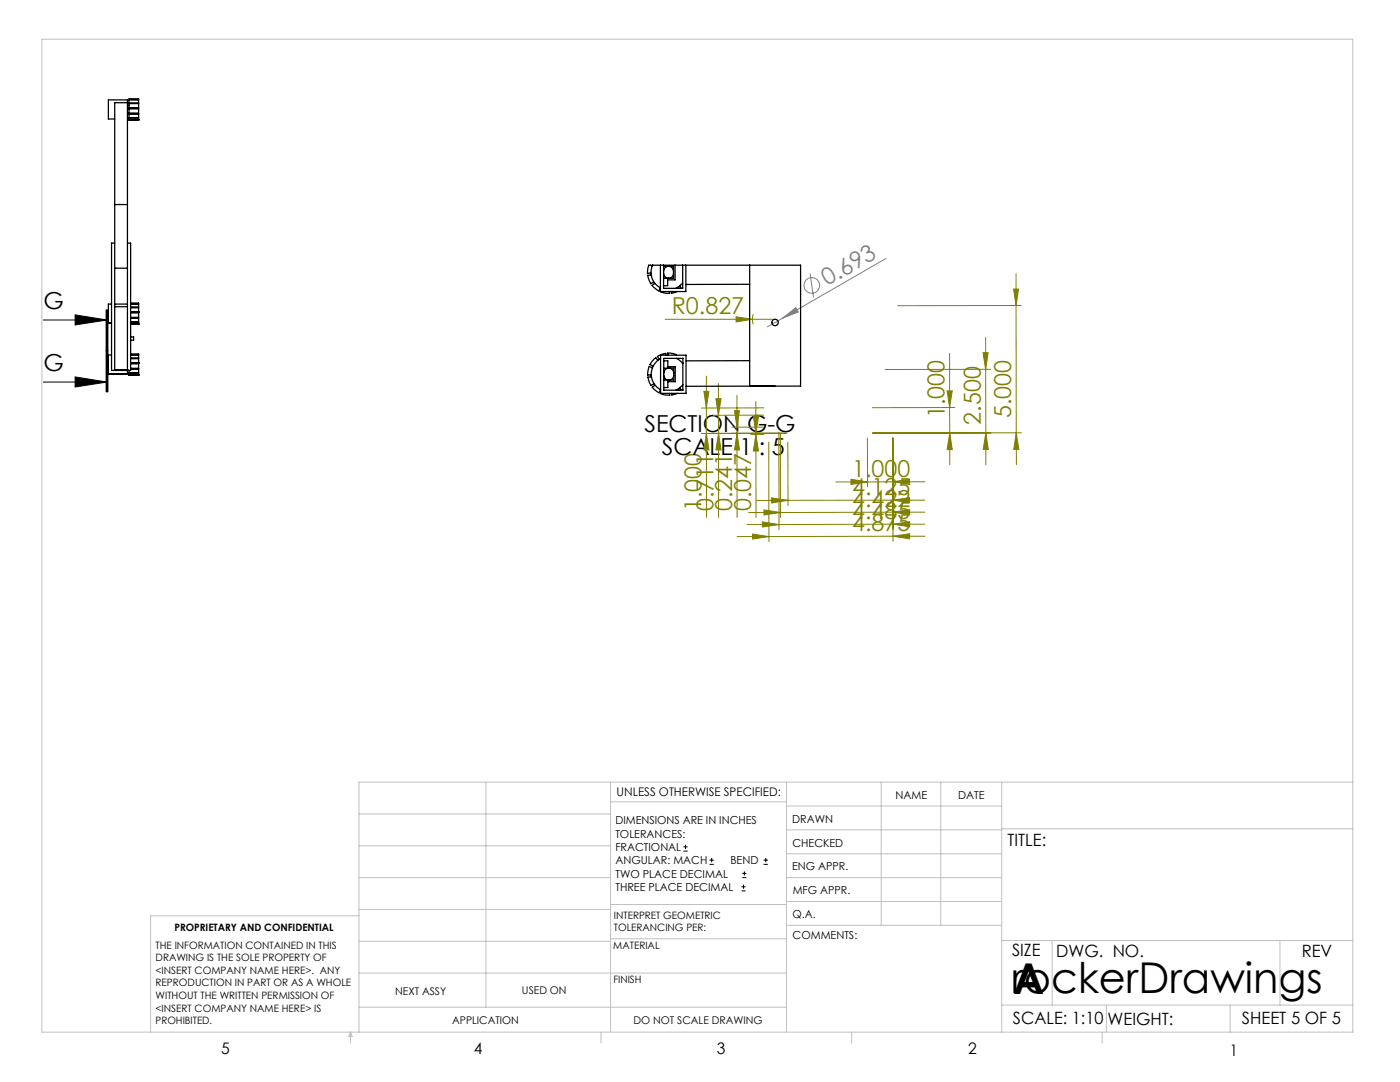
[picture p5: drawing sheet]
<svg xmlns="http://www.w3.org/2000/svg" width="279mm" height="216mm" viewBox="0 0 279 216" stroke-linecap="round" stroke-linejoin="round" font-family="sans-serif">
<g fill="none" stroke="#808080" stroke-width=".2">
<path d="M161.7 54.6l.6 4.7M176.8 51.6l-20.6 11.9M156.2 63.5l2.6-2.1 .5 .9zM156.2 63.5l-3.1 1.7"/>
<circle cx="162" cy="56.9" r="1.56"/>
</g>
<g fill="none" stroke="#000" stroke-width=".2">
<path d="M8.6 76.2h12.7M8.6 63.9h12.7M15 75.2l6.3 1-6.3 1zM15 62.8l6.3 1.1-6.3 .9zM21.2 61.8v8.2zM21.2 70v8.2M21.4 61.8v16.4M21.5 61.8v16.4M136.4 169.8h.8M136.4 169h.8M136.8 168.6v.8M141.6 172.5h.9"/>
<path d="M141.6 171.6h.9M142 171.2v.8M148 177.8h.8M148 177h.8M148.1 175.1h.8M148.1 174.3h.8M148.4 176.5v.8M148.6 173.9v.8M152.4 172.5h.8M152.4 171.6h.8M152.8 171.2v.8"/>
</g>
<g fill="none" stroke="#808000" stroke-width=".2">
<path d="M202.3 57.7h1l-.5 3.3zM202.8 54.6v6.4M132.8 63.7h21.6M140.5 78.1h1l-.5 3.3zM141 75v11.5M142.9 79.6h1l-.5 3.3zM143.4 76.5v6.4M146.9 63.2l3.3 .5-3.3 .5zM147.1 78.9v7.6M150.3 62.7l-.1 .8 .1 1.2M189 78h1l-.5 3.3zM189.5 70.5v10.8"/>
<path d="M196.2 70.4h1l-.5 3.3zM196.7 67.3v6.4M196.7 73.7v12.7M197.7 73.7h-21.1M202.8 61v25.4M203.8 61h-24.7M141 86.5l.5 3.3h-1zM141 86.5v16.8M143.4 82.9v3.6M143.4 86.5l.5 3.3h-1zM143.4 86.5v16.8M146.1 85.2h6.3"/>
<path d="M146.6 82h1l-.5 3.2zM147.1 86.5l.5 3.3h-1zM147.1 86.5v16.8M149.9 86.7h2.5M150.4 83.1h1l-.6 3.4zM150.8 86.7l.6 3.3h-1zM150.8 80.1v6.6M150.8 86.7l.1 16.6M152.4 82.8l-10 .1M152.4 81.4h-12.4M153.4 88.2l.1 19.9M154 99.3l3.3 .5-3.3 .6z"/>
<path d="M155.4 86.2l.1 19.5M155.8 86.5v16.8M156.9 86.5h-16.9M157.2 88.2l.1 12.7M157.3 99.8l-6.4 .1M166.8 96.2h6.3M169.8 95.6l3.3 .6-3.3 .5zM173.1 87.4v9.8M178.2 87.4v20.6M178.2 99.8h6.4M178.2 99.8h-20.9M178.2 96.1h6.4"/>
<path d="M178.2 96.1l-5.1 .1M178.2 99.8l3.3-.5v1zM178.2 96.1l3.3-.5v1.1zM189.5 81.3v5.1M189.5 86.4l.5 3.3h-1zM189.5 86.4v6.3M190.5 81.3l-16.4 .1M196.7 86.4l.5 3.3h-1zM196.7 86.4v6.3M202.8 86.4l.5 3.3h-1zM202.8 86.4v6.3M203.8 86.4h-29.7"/>
<path d="M147.1 107.1h6.4M149.1 104.7h6.3M149.4 102.3h6.4M150.2 106.6l3.3 .5-3.3 .5zM152.2 104.1l3.2 .6-3.2 .5zM152.5 101.7l3.3 .6-3.3 .5zM178.2 102.2h6.4M178.2 102.2l-22.4 .1M178.2 104.6h6.4M178.2 104.6l-22.8 .1M178.2 102.2l3.3-.5v1zM178.2 104.6l3.3-.5v1z"/>
<path d="M178.2 107l3.3-.5v1zM184.6 107l-31.1 .1"/>
</g>
<path d="M21.4 78.2v-16.4" fill="none" stroke="#000" stroke-width=".2" stroke-dasharray="6.3 1.3 1.3 1.3" stroke-dashoffset=".1"/>
<g fill="none" stroke="#c0c0c0" stroke-width=".2">
<path d="M8.4 7.8h261.6v198.2h-261.6zM97 156.1v44.9M121.8 156.1v49.9M121.8 160h35.2M157 156.1v49.9M175.9 156.1v28.5M187.7 156.1v28.5M199.9 156.1v49.9M270 156.1h-198.4v49.9M71.6 175.1h50.2M71.6 168.8h50.2M71.6 162.4h50.2"/>
<path d="M157 170.4h42.9M157 165.6h42.9M157 160.8h42.9M157 175.1h42.9M157 179.9h42.9M199.9 165.4h70.1M71.6 194.2h85.4M71.6 187.8h50.2M71.6 181.5h50.2M71.6 182.7h-41.5v23.3M121.8 187.3h35.2M121.8 180.5h35.2"/>
<path d="M157 184.6h42.9M199.9 187.7h70.1M210 187.7v12.9M255.4 187.7v12.9M70 206v2.1M70 206l.3 .8h-.7zM71.6 201h85.4M119.9 206v2.1M170 206v2.1M199.9 200.6h70.1M220 206v2.1M220.8 200.6v5.4"/>
<path d="M245.5 200.6v5.4"/>
</g>
<path d="M15 75.2l6.3 1-6.3 1zM15 62.8l6.3 1.1-6.3 .9z" fill="#000"/>
<g fill="#808000">
<path d="M146.9 63.2l3.3 .5-3.3 .5z"/>
<path d="M178.2 99.8l3.3-.5v1zM154 99.3l3.3 .5-3.3 .6zM178.2 102.2l3.3-.5v1zM152.5 101.7l3.3 .6-3.3 .5zM178.2 104.6l3.3-.5v1zM152.2 104.1l3.2 .6-3.2 .5zM178.2 107l3.3-.5v1zM150.2 106.6l3.3 .5-3.3 .5z"/>
<path d="M178.2 96.1l3.3-.5v1.1zM169.8 95.6l3.3 .6-3.3 .5z"/>
<path d="M189.5 86.4l.5 3.3h-1zM189 78h1l-.5 3.3zM202.8 86.4l.5 3.3h-1zM202.3 57.7h1l-.5 3.3zM196.7 86.4l.5 3.3h-1zM196.2 70.4h1l-.5 3.3zM147.1 86.5l.5 3.3h-1zM146.6 82h1l-.5 3.2zM143.4 86.5l.5 3.3h-1zM142.9 79.6h1l-.5 3.3zM141 86.5l.5 3.3h-1zM140.5 78.1h1l-.5 3.3z"/>
<path d="M150.4 83.1h1l-.6 3.4zM150.8 86.7l.6 3.3h-1z"/>
</g>
<path d="M156.2 63.5l2.6-2.1 .5 .9z" fill="#808080"/>
<g fill="none" stroke="#000" stroke-width=".25">
<path d="M25.8 19.9v.6M25.8 19.9v-.2h1.9v.2M25.8 19.9h.1M25.8 19.9h1.9M27.7 19.9v.6M27.7 19.9h.1M22.9 23.7h-1.3v-3.8h3.8v54.7M25.4 20.5h-2.5v53.4M25.4 22.6h2.3M25.4 21.1h.4M25.8 21.7v1.1M25.8 20.7v.8"/>
<path d="M25.8 22.8v.7M25.8 23.6v.3M25.8 23.9h.1M25.8 23.9h1.9M25.8 20.5v.2M25.8 21.5v.2M25.8 23.5v.1M25.8 21.7h1.9M25.8 21.5h1.9M25.8 21.6h1.9M25.8 20.7h1.9M25.8 22.8h1.9"/>
<path d="M25.8 23.5h1.9M25.8 22.6h1.9M25.8 20.5h1.9M25.8 23.6h1.9M27.7 21.7v.9M27.7 20.7v.8M27.7 22.8v.7M27.7 23.6v.3M27.7 23.9h.1M27.7 20.5v.2M27.7 21.5v.2M27.7 22.6v.2"/>
<path d="M27.7 23.5v.1M22.9 48.5h-.6v25.4h3.8v-25.4h-.7M22.9 53.5h2.5M22.9 40.8h2.5M130.2 52.9a3.5 3.5 0 0 0 1.6 4.5M131.8 52.9v5.3h5.1v-5.3M131.9 58.2l.6 .3h1.1v-.3M132.4 54.2a.99 .99 0 0 1 1-1 .99 .99 0 0 1 1 1M132.4 54.5a.99 .99 0 0 0 1 1 .99 .99 0 0 0 1-1M132.4 53.2l2-.1v2.4h-2M132.4 52.9v4.6h3.8v-4.6M134 58.2v.3l1.1-.3"/>
<path d="M134.7 52.9v2.9h-1.5v1.2h-.8M135.5 57.5l-.2-.1 .4-.3 .3 .4M136.2 57.4l-.1 .1M136.2 56.4l-.5 .6-.9 .5M149.6 52.9v24.1h10.2v-24.1h-29.7v.2l-.6-.2-.3 1.6h.7v.4h-.6l.4 1.3 .2 .4 .5-.3 .2 .3-.5 .3 1 1 .4 .2 .3-.6M149.6 56.7l-12.7 .1M21.6 64.5h.1M21.6 74.6h.1M21.6 64.5h.7M21.6 74.6h3.8M22.3 70.8h-.7v3.8M22.3 60.7h-.7v3.8"/>
<path d="M22.9 73.9h.1M22.9 61.2h2.5M22.9 60.7h2.5M23.2 73.9h.1M25.1 73.9h.1M25.4 73.9h.1M25.4 74.6h.1M25.8 73.9v.5M25.8 74.5v.3M25.8 74.8h.1M25.8 74.8h1.9M25.8 74.4h1.9"/>
<path d="M25.8 74.5h1.9M25.8 74.4v.1M26.1 67.2h.6v.7h-.6M26.1 70.6h1.6v.2M26.1 60.5h1.6v.1M26.1 64.7h1.6M26.1 61.2h1.6M26.1 72.6h1.6M26.1 73.5h1.6M26.1 72.4h1.6M26.1 71.6h1.6M26.1 73.7h1.6"/>
<path d="M26.1 73.6h1.6M26.1 71.4h1.6M26.1 70.8h1.6M26.1 62.4h1.6M26.1 63.3h1.6M26.1 62.3h1.6M26.1 61.4h1.6M26.1 63.5h1.6M26.1 64.2h1.6M26.1 63.4h1.6M26.1 60.7h1.6M26.1 64.3h1.6"/>
<path d="M26.1 64.6h1.6M26.1 60.6h1.6M27.7 72.6v.9M27.7 72.4h.1M27.7 71.6v.8M27.7 73.7v.7M27.7 70.8v.6M27.7 74.5v.3M27.7 74.8h.1M27.7 62.4v.9M27.7 62.3h.1M27.7 61.4v.9"/>
<path d="M27.7 63.5v.7M27.7 60.7v.5M27.7 64.3v.3M27.7 64.7h.1M27.7 60.6v.1M27.7 61.2v.2M27.7 62.3v.1M27.7 63.3v.2M27.7 64.2v.1M27.7 64.6v.1M27.7 70.8h.1M27.7 71.4v.2"/>
<path d="M27.7 72.4v.2M27.7 73.5v.2M27.7 74.4v.1M131.8 71.6a3.5 3.5 0 0 0 0 6.2M131.8 70.9h5.1v7.6h-5.1zM131.9 78.5l.6 .3h1.2l-.1-.3M132.5 74.5a.99 .99 0 0 1 1-1 .99 .99 0 0 1 .9 1M132.5 74.9a.99 .99 0 0 0 1 .9 .99 .99 0 0 0 .9-.9M132.5 72h.8v1.2h1.5v3h-1.5v1.1h-.8M132.5 71.5h3.8v6.4h-3.8zM132.5 73.5l1.9-.1v2.4h-1.9M132.9 70.9v-.4l-1.5 .5-.2 .1 .4 .5-.4 .3-.3-.5-.4 .2-.8 1.1 .6 .3-.2 .4-.5-.3-.3 1.3v.5l.6-.1v.4h-.6l.6 1.7 .6-.3 .2 .3-.5 .4 1.4 1.1 .2-.5"/>
<path d="M133.3 70.9l-.1-.5 1.2 .2 .6 .2v.1M134 78.5l.1 .3 1.1-.3M135 71.5l1.3 1.1M135.5 77.9l-.1-.2 .3-.3 .3 .5M136.2 71.5h.1M136.2 72.4l.1 .1M136.3 77.8l-.1 .1M136.3 76.7l-.7 .7-.7 .5M136.3 72.4h-.1M149.6 72h-12.7M152.2 77h.1M152.2 77l-15.3 .1"/>
<circle cx="154.7" cy="64.3" r=".64"/>
</g>
<g font-size="8.5">
<text x="201.8" y="198.1">rockerDrawings</text>
<text x="202.2" y="198.3">A</text>
</g>
<text font-size="4.7" fill="#808080" x="165.1" y="57.1" transform="rotate(-30 165.1 57.1)">0.693</text>
<g font-size="4.7">
<text x="8.7" y="61.7">G</text>
<text x="8.7" y="74.1">G</text>
<text x="128.6" y="86.3">SECTION G-G</text>
<text x="132.1" y="90.8">SCALE 1 : 5</text>
</g>
<g font-size="4.7" fill="#808000">
<text x="134.1" y="62.7">R0.827</text>
<text x="188.5" y="83.4" transform="rotate(-90 188.5 83.4)">1.000</text>
<text x="201.8" y="83.4" transform="rotate(-90 201.8 83.4)">5.000</text>
<text x="195.7" y="84.8" transform="rotate(-90 195.7 84.8)">2.500</text>
<text x="170" y="95.1">1.000</text>
<text x="140" y="102" transform="rotate(-90 140 102)">1.000</text>
<text x="142.4" y="102" transform="rotate(-90 142.4 102)">0.711</text>
<text x="146.1" y="102" transform="rotate(-90 146.1 102)">0.241</text>
<text x="149.9" y="102" transform="rotate(-90 149.9 102)">0.047</text>
<text x="170.1" y="101.2">4.422</text>
<text x="170.1" y="98.8">4.125</text>
<text x="170.1" y="106">4.875</text>
<text x="170.1" y="103.6">4.485</text>
</g>
<g font-size="3.4">
<text x="201.1" y="168.8">TITLE:</text>
<text x="202" y="190.8">SIZE</text>
<text x="210.8" y="190.9">DWG. NO.</text>
<text x="259.8" y="191">REV</text>
<text x="202.1" y="204.4">SCALE: 1:10</text>
<text x="221" y="204.5">WEIGHT:</text>
<text x="247.8" y="204.4">SHEET 5 OF 5</text>
</g>
<g font-size="3.2">
<text x="44.2" y="210.4">5</text>
<text x="94.6" y="210.3">4</text>
<text x="143.1" y="210.4">3</text>
<text x="193.2" y="210.3">2</text>
<text x="245.4" y="210.6">1</text>
</g>
<text font-size="2.4" x="123.1" y="158.9">UNLESS OTHERWISE SPECIFIED:</text>
<g font-size="2.2">
<text x="178.7" y="159.4">NAME</text>
<text x="191.2" y="159.4">DATE</text>
<text x="122.8" y="164.5">DIMENSIONS ARE IN INCHES</text>
<text x="122.8" y="167.1">TOLERANCES:</text>
<text x="158.1" y="164.2">DRAWN</text>
<text x="122.8" y="169.8">FRACTIONAL</text>
<text x="122.8" y="172.5">ANGULAR: MACH</text>
<text x="145.8" y="172.5">BEND</text>
<text x="158.1" y="173.7">ENG APPR.</text>
<text x="158.2" y="169.1">CHECKED</text>
<text x="122.8" y="175.1">TWO PLACE DECIMAL</text>
<text x="122.8" y="177.8">THREE PLACE DECIMAL</text>
<text x="158.2" y="178.4">MFG APPR.</text>
<text x="158.2" y="183.2">Q.A.</text>
<text x="158.2" y="187.4">COMMENTS:</text>
</g>
<g font-size="2.1">
<text x="78.8" y="198.5">NEXT ASSY</text>
<text x="104.2" y="198.4">USED ON</text>
<text x="90.2" y="204.3">APPLICATION</text>
<text x="126.4" y="204.3">DO NOT SCALE DRAWING</text>
</g>
<g font-size="2">
<text x="34.8" y="185.7">PROPRIETARY AND CONFIDENTIAL</text>
<text x="122.5" y="183.3">INTERPRET GEOMETRIC</text>
<text x="122.5" y="185.9">TOLERANCING PER:</text>
<text x="31.1" y="189.3">THE INFORMATION CONTAINED IN THIS</text>
<text x="31.1" y="191.8">DRAWING IS THE SOLE PROPERTY OF</text>
<text x="122.4" y="189.4">MATERIAL</text>
<text x="31.1" y="194.3">&lt;INSERT COMPANY NAME HERE&gt;. ANY</text>
<text x="31.1" y="196.8">REPRODUCTION IN PART OR AS A WHOLE</text>
<text x="122.4" y="196.2">FINISH</text>
<text x="31.1" y="199.4">WITHOUT THE WRITTEN PERMISSION OF</text>
<text x="31.1" y="201.9">&lt;INSERT COMPANY NAME HERE&gt; IS</text>
<text x="31.1" y="204.4">PROHIBITED.</text>
</g>
</svg>
